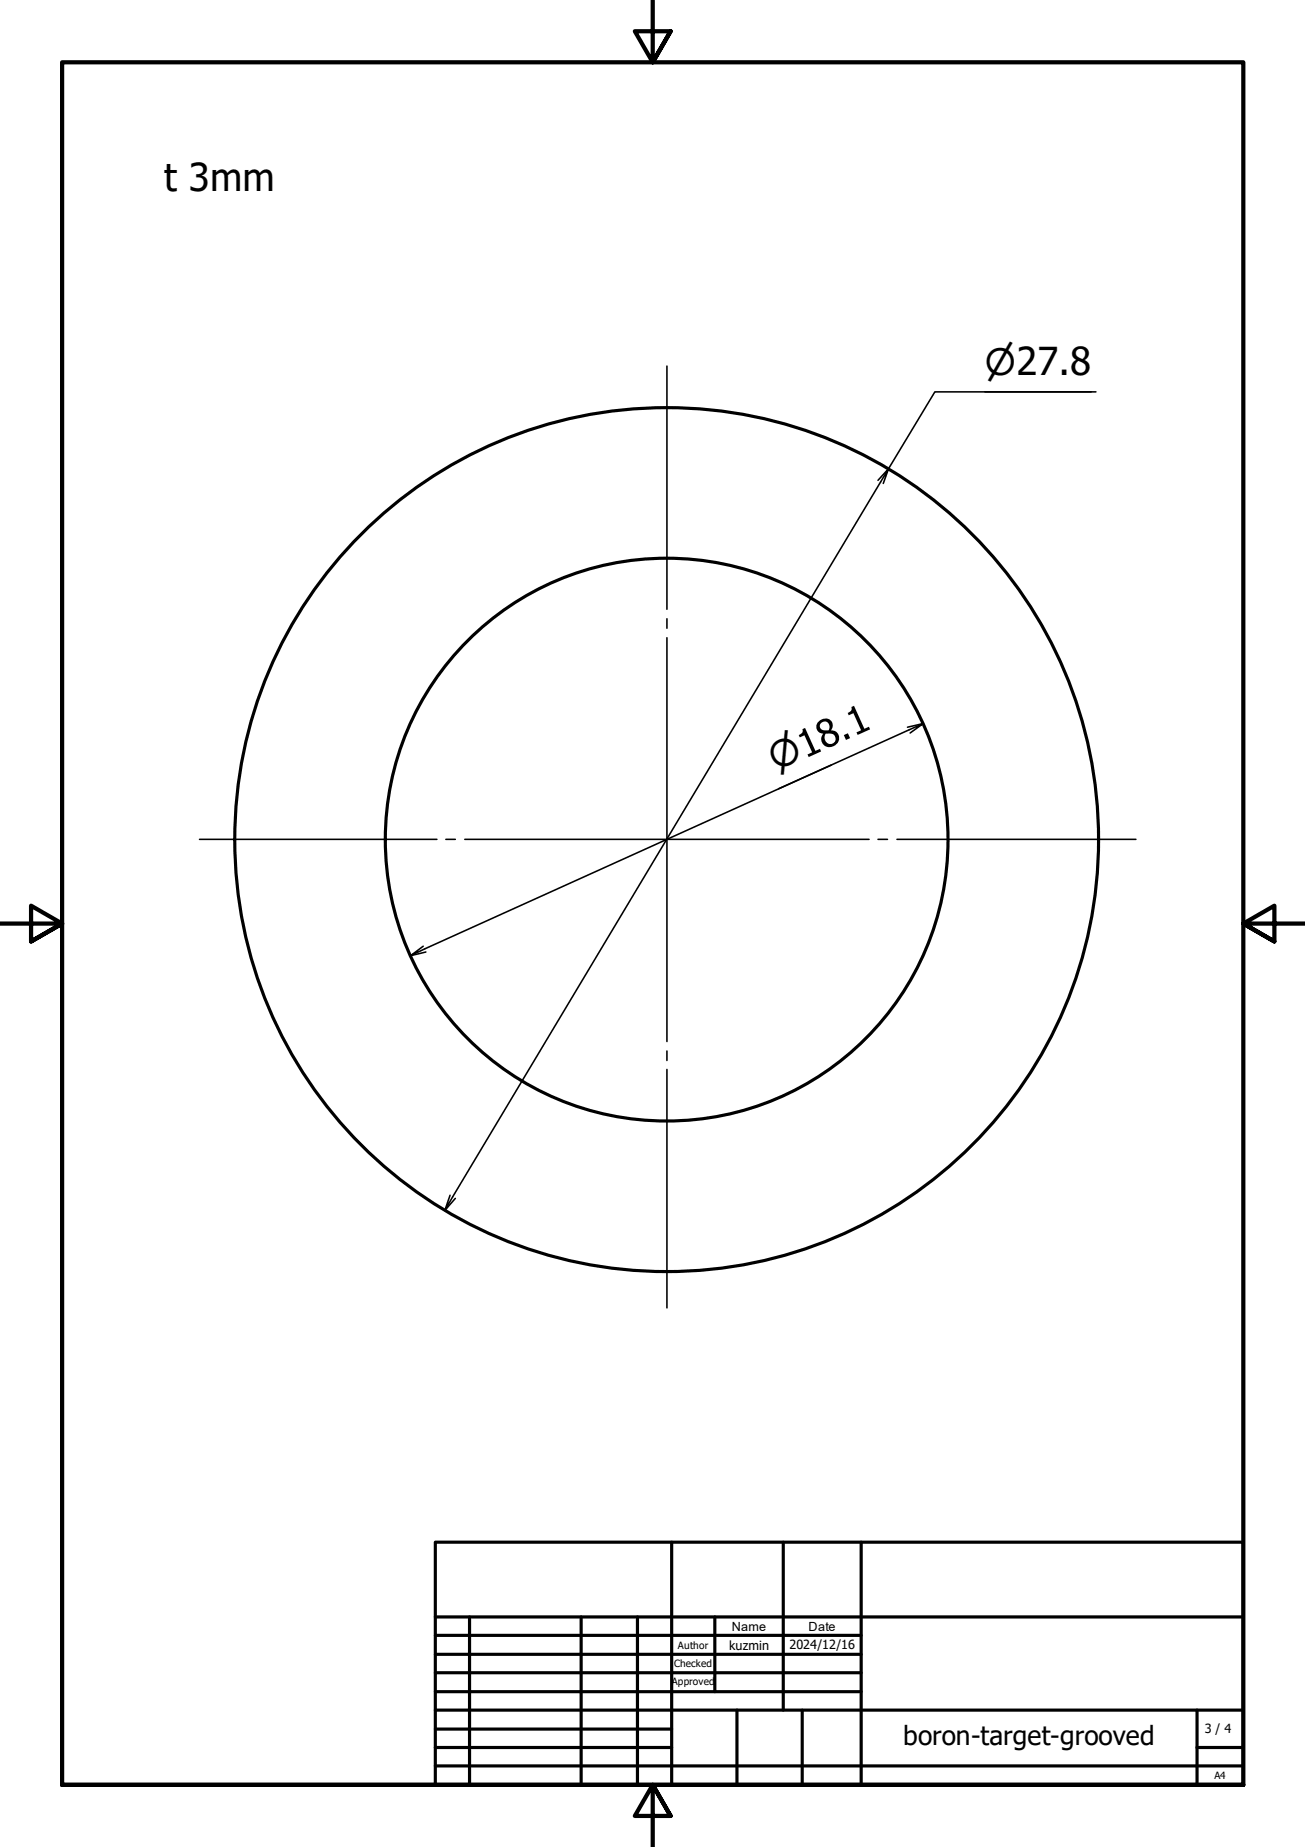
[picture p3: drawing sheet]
<svg xmlns="http://www.w3.org/2000/svg" width="210mm" height="297mm" viewBox="0 0 210 297" stroke-linecap="round" stroke-linejoin="round" font-family="sans-serif">
<!-- layer: Visible (ISO) -->
<g fill="none" stroke="#000" stroke-width=".51">
<circle cx="107.2" cy="135" r="45.3"/>
<circle cx="107.2" cy="135" r="69.5"/>
</g>
<!-- layer: Border (ISO) -->
<path d="M105 0v10l-2.9-5h5.8l-2.9 5 2.9-5M0 148.5h10l-5-2.8v5.7l5-2.9-5 2.9M210 148.5h-10l5-2.8v5.7l-5-2.9 5 2.9M10 287v-277h190v277h-190h190M107.9 292l-2.9-5 2.9 5h-5.8l2.9-5v10" fill="none" stroke="#000" stroke-width=".68"/>
<!-- layer: Title (ISO) -->
<g fill="none" stroke="#000" stroke-width=".51">
<path d="M70 248h130v39h-130zM108 248v39M126 248v27M138.5 248v39M70 275h130M70 263h68.5M70 266.1h68.5M70 269h68.5M70 272.1h68.5M70 278.1h38M70 260h130M75.5 260v27"/>
<path d="M93.5 260v27M102.5 260v27M115 260v12.1M118.5 275v12M129 275v12M192.5 275v12M70 281h38M70 284h130M192.5 281h7.5"/>
</g>
<!-- layer: Dimension (ISO) -->
<path d="M142.1 77.8l.8-2.4-71.4 119.3 .9-2.5M158.4 63h17.1M176.3 63h-25.9l-7.5 12.4-1.7 1.8M146.4 117.9l2.1-1.5-82.5 37.3 2.1-1.5M148.5 116.4l-2.5 .6M133.7 123l-8.5 3.9M68.5 153.1l-2.5 .6M73.2 192.7l-1.7 2" fill="none" stroke="#000" stroke-width=".25"/>
<!-- layer: Center Mark (ISO) -->
<path d="M107.3 58.9v39.1M107.3 99.5v1.5M107.3 102.6v64.9M32.1 135h38.2M71.7 135h1.5M74.8 135h65M141.2 135h1.5M144.3 135h38.4M107.3 169v1.5M107.3 172v38.3" fill="none" stroke="#000" stroke-width=".25"/>
<text font-size="6.2" x="26.4" y="30.8">t 3mm</text>
<g font-size="5.8">
<text x="158.4" y="60.3">⌀27.8</text>
<text x="124.8" y="124.1" transform="rotate(-24 124.8 124.1)">⌀18.1</text>
</g>
<text font-size="4.2" x="145.3" y="280.7">boron-target-grooved</text>
<g font-size="2">
<text x="117.7" y="262.2">Name</text>
<text x="130" y="262.2">Date</text>
<text x="117.3" y="265.3">kuzmin</text>
<text x="127" y="265.1">2024/12/16</text>
<text x="193.8" y="278.7">3 / 4</text>
</g>
<g font-size="1.6">
<text x="108.5" y="268.2">Checked</text>
<text x="109.1" y="265.1">Author</text>
<text x="108" y="271">Approved</text>
<text x="195.3" y="286.1">A4</text>
</g>
</svg>
